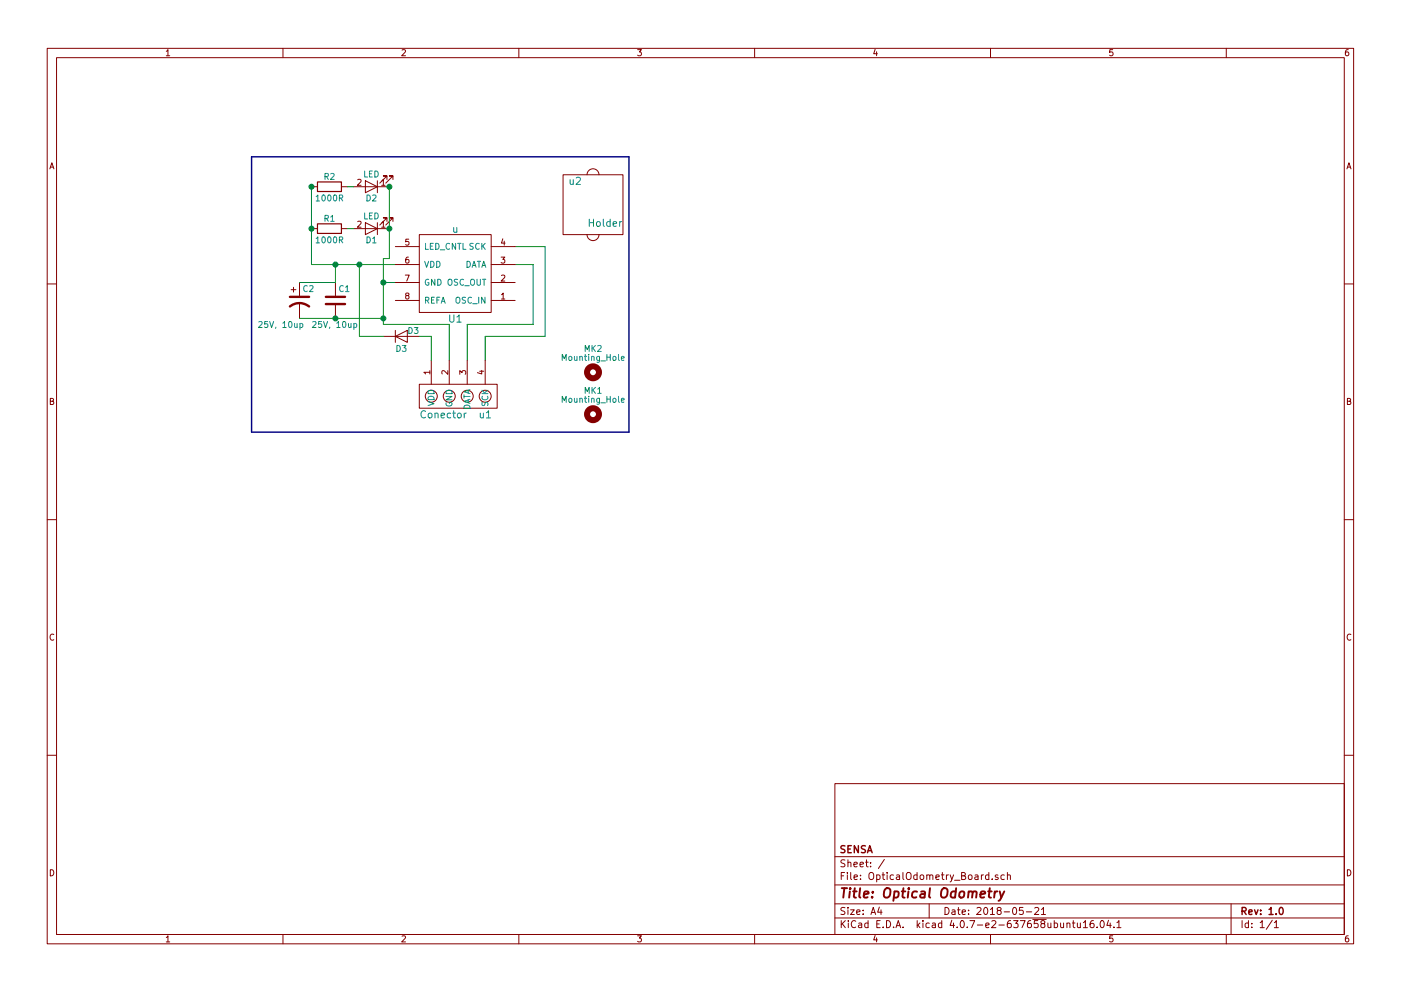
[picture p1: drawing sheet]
EESchema Schematic File Version 2
LIBS:OpticalOdometry_Board-rescue
LIBS:power
LIBS:device
LIBS:switches
LIBS:relays
LIBS:motors
LIBS:transistors
LIBS:conn
LIBS:linear
LIBS:regul
LIBS:74xx
LIBS:cmos4000
LIBS:adc-dac
LIBS:memory
LIBS:xilinx
LIBS:microcontrollers
LIBS:dsp
LIBS:microchip
LIBS:analog_switches
LIBS:motorola
LIBS:texas
LIBS:intel
LIBS:audio
LIBS:interface
LIBS:digital-audio
LIBS:philips
LIBS:display
LIBS:cypress
LIBS:siliconi
LIBS:opto
LIBS:atmel
LIBS:contrib
LIBS:valves
LIBS:adns-2610
LIBS:Conector
LIBS:Holder
LIBS:Symbols_DCDC-ACDC-Converter_RevC_20Jul2012
LIBS:74xgxx
LIBS:ac-dc
LIBS:actel
LIBS:allegro
LIBS:Altera
LIBS:analog_devices
LIBS:battery_management
LIBS:bbd
LIBS:bosch
LIBS:brooktre
LIBS:cmos_ieee
LIBS:dc-dc
LIBS:diode
LIBS:elec-unifil
LIBS:ESD_Protection
LIBS:ftdi
LIBS:gennum
LIBS:graphic_symbols
LIBS:hc11
LIBS:infineon
LIBS:intersil
LIBS:ir
LIBS:Lattice
LIBS:leds
LIBS:LEM
LIBS:logic_programmable
LIBS:maxim
LIBS:mechanical
LIBS:microchip_dspic33dsc
LIBS:microchip_pic10mcu
LIBS:microchip_pic12mcu
LIBS:microchip_pic16mcu
LIBS:microchip_pic18mcu
LIBS:microchip_pic24mcu
LIBS:microchip_pic32mcu
LIBS:modules
LIBS:motor_drivers
LIBS:msp430
LIBS:nordicsemi
LIBS:nxp
LIBS:nxp_armmcu
LIBS:onsemi
LIBS:Oscillators
LIBS:powerint
LIBS:Power_Management
LIBS:pspice
LIBS:references
LIBS:rfcom
LIBS:RFSolutions
LIBS:sensors
LIBS:silabs
LIBS:stm8
LIBS:stm32
LIBS:supertex
LIBS:transf
LIBS:triac_thyristor
LIBS:ttl_ieee
LIBS:video
LIBS:wiznet
LIBS:Worldsemi
LIBS:Xicor
LIBS:zetex
LIBS:Zilog
LIBS:OpticalOdometry_Board-cache
EELAYER 25 0
EELAYER END
$Descr A4 11693 8268
encoding utf-8
Sheet 1 1
Title "Optical Odometry"
Date "2018-05-21"
Rev "1.0"
Comp "SENSA"
Comment1 ""
Comment2 ""
Comment3 ""
Comment4 ""
$EndDescr
$Comp
L R R1
U 1 1
P 2750 1900
F 0 "R1" V 2830 1900 50  0000 C CNN
F 1 "1000R" V 2650 1900 50  0000 C CNN
F 2 "Resistors_THT:R_Axial_DIN0204_L3.6mm_D1.6mm_P5.08mm_Horizontal" V 2680 1900 50  0001 C CNN
F 3 "" H 2750 1900 50  0001 C CNN
	1    2750 1900
	0    -1   -1   0   
$EndComp
$Comp
L C C1
U 1 1
P 2800 2500
F 0 "C1" H 2825 2600 50  0000 L CNN
F 1 "25V, 10up" H 2600 2300 50  0000 L CNN
F 2 "Capacitors_THT:C_Disc_D3.0mm_W1.6mm_P2.50mm" H 2838 2350 50  0001 C CNN
F 3 "" H 2800 2500 50  0001 C CNN
	1    2800 2500
	1    0    0    -1  
$EndComp
$Comp
L CP1 C2
U 1 1
P 2500 2500
F 0 "C2" H 2525 2600 50  0000 L CNN
F 1 "25V, 10up" H 2150 2300 50  0000 L CNN
F 2 "Capacitors_THT:CP_Radial_D4.0mm_P2.00mm" H 2500 2500 50  0001 C CNN
F 3 "" H 2500 2500 50  0001 C CNN
	1    2500 2500
	1    0    0    -1  
$EndComp
Wire Wire Line
	4550 2800 4550 2050
Wire Wire Line
	4550 2050 4300 2050
Wire Wire Line
	4300 2200 4450 2200
Wire Wire Line
	4450 2200 4450 2700
Wire Wire Line
	3750 3000 3750 2700
Wire Wire Line
	3750 2700 3200 2700
Wire Wire Line
	3200 2350 3300 2350
Wire Wire Line
	3000 2200 3000 2800
Wire Wire Line
	2600 2200 3300 2200
Wire Wire Line
	2600 1550 2600 2200
Connection ~ 3000 2200
Connection ~ 3200 2350
$Comp
L R R2
U 1 1
P 2750 1550
F 0 "R2" V 2830 1550 50  0000 C CNN
F 1 "1000R" V 2650 1550 50  0000 C CNN
F 2 "Resistors_THT:R_Axial_DIN0204_L3.6mm_D1.6mm_P5.08mm_Horizontal" V 2680 1550 50  0001 C CNN
F 3 "" H 2750 1550 50  0001 C CNN
	1    2750 1550
	0    -1   -1   0   
$EndComp
$Comp
L LED D2
U 1 1
P 3100 1550
F 0 "D2" H 3100 1650 50  0000 C CNN
F 1 "LED" H 3100 1450 50  0000 C CNN
F 2 "LEDs:LED_D3.0mm" H 3100 1550 50  0001 C CNN
F 3 "" H 3100 1550 50  0001 C CNN
	1    3100 1550
	-1   0    0    1   
$EndComp
$Comp
L LED D1
U 1 1
P 3100 1900
F 0 "D1" H 3100 2000 50  0000 C CNN
F 1 "LED" H 3100 1800 50  0000 C CNN
F 2 "LEDs:LED_D3.0mm" H 3100 1900 50  0001 C CNN
F 3 "" H 3100 1900 50  0001 C CNN
	1    3100 1900
	-1   0    0    1   
$EndComp
Wire Wire Line
	3250 1550 3250 2150
Wire Wire Line
	3250 2150 3200 2150
Wire Wire Line
	3200 2150 3200 2700
Connection ~ 3250 1900
Wire Wire Line
	2950 1900 2900 1900
Wire Wire Line
	2900 1550 2950 1550
Connection ~ 2600 1900
Wire Wire Line
	2800 2200 2800 2350
Connection ~ 2800 2200
Wire Wire Line
	2800 2350 2500 2350
Wire Wire Line
	2500 2650 3200 2650
Connection ~ 3200 2650
Connection ~ 2800 2650
$Comp
L D D3
U 1 1
P 3350 2800
F 0 "D3" H 3450 2850 50  0000 C CNN
F 1 "D3" H 3350 2700 50  0000 C CNN
F 2 "Diodes_THT:D_A-405_P2.54mm_Vertical_KathodeUp" H 3350 2800 50  0001 C CNN
F 3 "" H 3350 2800 50  0001 C CNN
	1    3350 2800
	1    0    0    -1  
$EndComp
Wire Wire Line
	3000 2800 3200 2800
$Comp
L Conector u1
U 1 1
P 3750 3300
F 0 "u1" H 4050 3150 60  0000 C CNN
F 1 "Conector" H 3700 3150 60  0000 C CNN
F 2 "pcb_v1:Conection" H 3750 3300 60  0001 C CNN
F 3 "" H 3750 3300 60  0001 C CNN
	1    3750 3300
	1    0    0    -1  
$EndComp
Wire Wire Line
	4550 2800 4050 2800
Wire Wire Line
	4050 2800 4050 3000
Wire Wire Line
	3900 2700 3900 3000
Wire Wire Line
	4450 2700 3900 2700
Wire Wire Line
	3500 2800 3600 2800
Wire Wire Line
	3600 2800 3600 3000
$Comp
L Holder u2
U 1 1
P 4950 1700
F 0 "u2" H 4800 1900 60  0000 C CNN
F 1 "Holder" H 5050 1550 60  0000 C CNN
F 2 "pcb_v1:Holder" H 4950 1700 60  0001 C CNN
F 3 "" H 4950 1700 60  0001 C CNN
	1    4950 1700
	1    0    0    -1  
$EndComp
Wire Bus Line
	2100 1300 5250 1300
Wire Bus Line
	5250 1300 5250 3600
Wire Bus Line
	5250 3600 2100 3600
Wire Bus Line
	2100 3600 2100 1300
$Comp
L Mounting_Hole MK1
U 1 1
P 4950 3450
F 0 "MK1" H 4950 3650 50  0000 C CNN
F 1 "Mounting_Hole" H 4950 3575 50  0000 C CNN
F 2 "Mounting_Holes:MountingHole_2.2mm_M2_Pad" H 4950 3450 50  0001 C CNN
F 3 "" H 4950 3450 50  0001 C CNN
	1    4950 3450
	1    0    0    -1  
$EndComp
$Comp
L Mounting_Hole MK2
U 1 1
P 4950 3100
F 0 "MK2" H 4950 3300 50  0000 C CNN
F 1 "Mounting_Hole" H 4950 3225 50  0000 C CNN
F 2 "Mounting_Holes:MountingHole_2.2mm_M2_Pad" H 4950 3100 50  0001 C CNN
F 3 "" H 4950 3100 50  0001 C CNN
	1    4950 3100
	1    0    0    -1  
$EndComp
$Comp
L ADNS-2610-RESCUE-OpticalOdometry_Board U1
U 1 1
P 3800 2150
F 0 "U1" H 3800 1650 60  0000 C CNN
F 1 "u" H 3800 2400 60  0000 C CNN
F 2 "pcb_v1:ADNS-2610" H 3800 2150 60  0001 C CNN
F 3 "" H 3800 2150 60  0001 C CNN
	1    3800 2150
	1    0    0    -1  
$EndComp
Connection ~ 2600 1550
Connection ~ 3250 1550
$EndSCHEMATC
